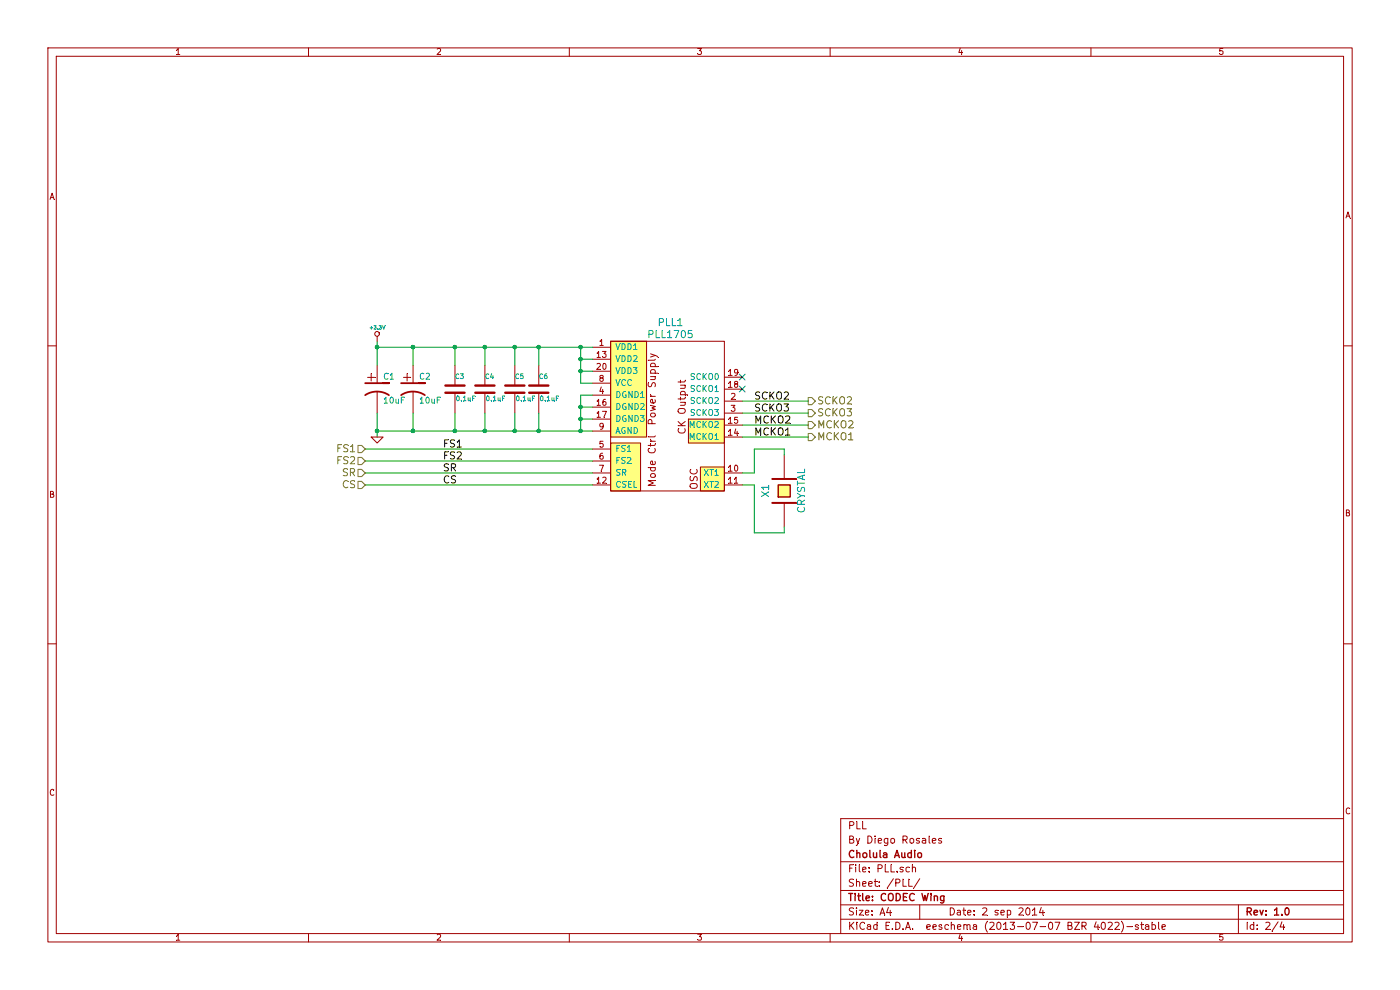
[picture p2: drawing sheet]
EESchema Schematic File Version 2
LIBS:power
LIBS:device
LIBS:transistors
LIBS:conn
LIBS:linear
LIBS:regul
LIBS:74xx
LIBS:cmos4000
LIBS:adc-dac
LIBS:memory
LIBS:xilinx
LIBS:special
LIBS:microcontrollers
LIBS:dsp
LIBS:microchip
LIBS:analog_switches
LIBS:motorola
LIBS:texas
LIBS:intel
LIBS:audio
LIBS:interface
LIBS:digital-audio
LIBS:philips
LIBS:display
LIBS:cypress
LIBS:siliconi
LIBS:opto
LIBS:atmel
LIBS:contrib
LIBS:valves
LIBS:ADC
LIBS:CODEC
LIBS:DAC
LIBS:Jacks
LIBS:Opamps
LIBS:OSHW_Logos
LIBS:papilio_wings
LIBS:PLL
LIBS:Logo 5
LIBS:OSHW
LIBS:CODEC Wing-cache
EELAYER 27 0
EELAYER END
$Descr A4 11693 8268
encoding utf-8
Sheet 2 4
Title "CODEC Wing"
Date "2 sep 2014"
Rev "1.0"
Comp "Cholula Audio"
Comment1 "By Diego Rosales"
Comment2 "PLL"
Comment3 ""
Comment4 ""
$EndDescr
$Comp
L PLL1705 PLL1
U 1 1
P 5600 3350
F 0 "PLL1" H 5600 4000 60  0000 C CNN
F 1 "PLL1705" H 5600 3900 60  0000 C CNN
F 2 "~" H 5450 3900 60  0000 C CNN
F 3 "~" H 5450 3900 60  0000 C CNN
	1    5600 3350
	1    0    0    -1  
$EndComp
$Comp
L CP1 C1
U 1 1
P 3150 3250
F 0 "C1" H 3200 3350 50  0000 L CNN
F 1 "10uF" H 3200 3150 50  0000 L CNN
F 2 "~" H 3150 3250 60  0000 C CNN
F 3 "~" H 3150 3250 60  0000 C CNN
	1    3150 3250
	1    0    0    -1  
$EndComp
$Comp
L CP1 C2
U 1 1
P 3450 3250
F 0 "C2" H 3500 3350 50  0000 L CNN
F 1 "10uF" H 3500 3150 50  0000 L CNN
F 2 "~" H 3450 3250 60  0000 C CNN
F 3 "~" H 3450 3250 60  0000 C CNN
	1    3450 3250
	1    0    0    -1  
$EndComp
$Comp
L C C3
U 1 1
P 3800 3250
F 0 "C3" H 3800 3350 40  0000 L CNN
F 1 "0.1uF" H 3806 3165 40  0000 L CNN
F 2 "~" H 3838 3100 30  0000 C CNN
F 3 "~" H 3800 3250 60  0000 C CNN
	1    3800 3250
	1    0    0    -1  
$EndComp
$Comp
L C C4
U 1 1
P 4050 3250
F 0 "C4" H 4050 3350 40  0000 L CNN
F 1 "0.1uF" H 4056 3165 40  0000 L CNN
F 2 "~" H 4088 3100 30  0000 C CNN
F 3 "~" H 4050 3250 60  0000 C CNN
	1    4050 3250
	1    0    0    -1  
$EndComp
$Comp
L C C5
U 1 1
P 4300 3250
F 0 "C5" H 4300 3350 40  0000 L CNN
F 1 "0.1uF" H 4306 3165 40  0000 L CNN
F 2 "~" H 4338 3100 30  0000 C CNN
F 3 "~" H 4300 3250 60  0000 C CNN
	1    4300 3250
	1    0    0    -1  
$EndComp
$Comp
L C C6
U 1 1
P 4500 3250
F 0 "C6" H 4500 3350 40  0000 L CNN
F 1 "0.1uF" H 4506 3165 40  0000 L CNN
F 2 "~" H 4538 3100 30  0000 C CNN
F 3 "~" H 4500 3250 60  0000 C CNN
	1    4500 3250
	1    0    0    -1  
$EndComp
Wire Wire Line
	4950 3200 4850 3200
Wire Wire Line
	4950 3100 4850 3100
Connection ~ 4850 3100
Wire Wire Line
	4950 3000 4850 3000
Connection ~ 4850 3000
Wire Wire Line
	3150 2900 4950 2900
Connection ~ 4850 2900
Wire Wire Line
	4950 3300 4850 3300
Wire Wire Line
	4850 3300 4850 3600
Wire Wire Line
	3150 3600 4950 3600
Wire Wire Line
	4950 3500 4850 3500
Connection ~ 4850 3500
Wire Wire Line
	4950 3400 4850 3400
Connection ~ 4850 3400
Wire Wire Line
	3150 3450 3150 3650
Connection ~ 4850 3600
Wire Wire Line
	4500 3450 4500 3600
Connection ~ 4500 3600
Wire Wire Line
	4300 3450 4300 3600
Connection ~ 4300 3600
Wire Wire Line
	4050 3450 4050 3600
Connection ~ 4050 3600
Wire Wire Line
	3800 3450 3800 3600
Connection ~ 3800 3600
Wire Wire Line
	3450 3450 3450 3600
Connection ~ 3450 3600
Wire Wire Line
	3150 2850 3150 3050
Wire Wire Line
	3450 3050 3450 2900
Connection ~ 3450 2900
Wire Wire Line
	3800 3050 3800 2900
Connection ~ 3800 2900
Wire Wire Line
	4050 3050 4050 2900
Connection ~ 4050 2900
Wire Wire Line
	4300 3050 4300 2900
Connection ~ 4300 2900
Wire Wire Line
	4500 3050 4500 2900
Connection ~ 4500 2900
Wire Wire Line
	4850 3200 4850 2900
Connection ~ 3150 2900
$Comp
L +3.3V #PWR8
U 1 1
P 3150 2850
F 0 "#PWR8" H 3150 2810 30  0001 C CNN
F 1 "+3.3V" H 3150 2960 30  0000 C CNN
F 2 "~" H 3150 2850 60  0000 C CNN
F 3 "~" H 3150 2850 60  0000 C CNN
	1    3150 2850
	1    0    0    -1  
$EndComp
Connection ~ 3150 3600
$Comp
L GND #PWR9
U 1 1
P 3150 3650
F 0 "#PWR9" H 3150 3650 30  0001 C CNN
F 1 "GND" H 3150 3580 30  0001 C CNN
F 2 "~" H 3150 3650 60  0000 C CNN
F 3 "~" H 3150 3650 60  0000 C CNN
	1    3150 3650
	1    0    0    -1  
$EndComp
$Comp
L CRYSTAL X1
U 1 1
P 6550 4100
F 0 "X1" H 6550 4250 60  0000 C CNN
F 1 "CRYSTAL" H 6550 3950 60  0000 C CNN
F 2 "~" H 6550 4100 60  0000 C CNN
F 3 "~" H 6550 4100 60  0000 C CNN
	1    6550 4100
	0    -1   -1   0   
$EndComp
Wire Wire Line
	6550 3750 6550 3800
Wire Wire Line
	6300 3750 6550 3750
Wire Wire Line
	6300 3750 6300 3950
Wire Wire Line
	6300 3950 6200 3950
Wire Wire Line
	6200 4050 6300 4050
Wire Wire Line
	6300 4050 6300 4450
Wire Wire Line
	6300 4450 6550 4450
Wire Wire Line
	6550 4450 6550 4400
Wire Wire Line
	3050 3850 4950 3850
Wire Wire Line
	3050 3950 4950 3950
Wire Wire Line
	3050 4050 4950 4050
Text HLabel 3050 3750 0    60   Input ~ 0
FS1
Text HLabel 3050 3850 0    60   Input ~ 0
FS2
Text HLabel 3050 3950 0    60   Input ~ 0
SR
Text HLabel 3050 4050 0    60   Input ~ 0
CS
Text HLabel 6750 3350 2    60   Output ~ 0
SCKO2
Text HLabel 6750 3450 2    60   Output ~ 0
SCKO3
Text HLabel 6750 3650 2    60   Output ~ 0
MCKO1
Wire Wire Line
	6200 3350 6750 3350
Wire Wire Line
	6200 3450 6750 3450
Wire Wire Line
	6200 3650 6750 3650
Wire Wire Line
	6200 3550 6750 3550
Text HLabel 6750 3550 2    60   Output ~ 0
MCKO2
Text Label 6300 3350 0    60   ~ 0
SCKO2
Text Label 6300 3450 0    60   ~ 0
SCKO3
Text Label 6300 3550 0    60   ~ 0
MCKO2
Text Label 6300 3650 0    60   ~ 0
MCKO1
Text Label 3700 3750 0    60   ~ 0
FS1
Text Label 3700 3850 0    60   ~ 0
FS2
Text Label 3700 3950 0    60   ~ 0
SR
Text Label 3700 4050 0    60   ~ 0
CS
NoConn ~ 6200 3150
NoConn ~ 6200 3250
Wire Wire Line
	3050 3750 4950 3750
$EndSCHEMATC
